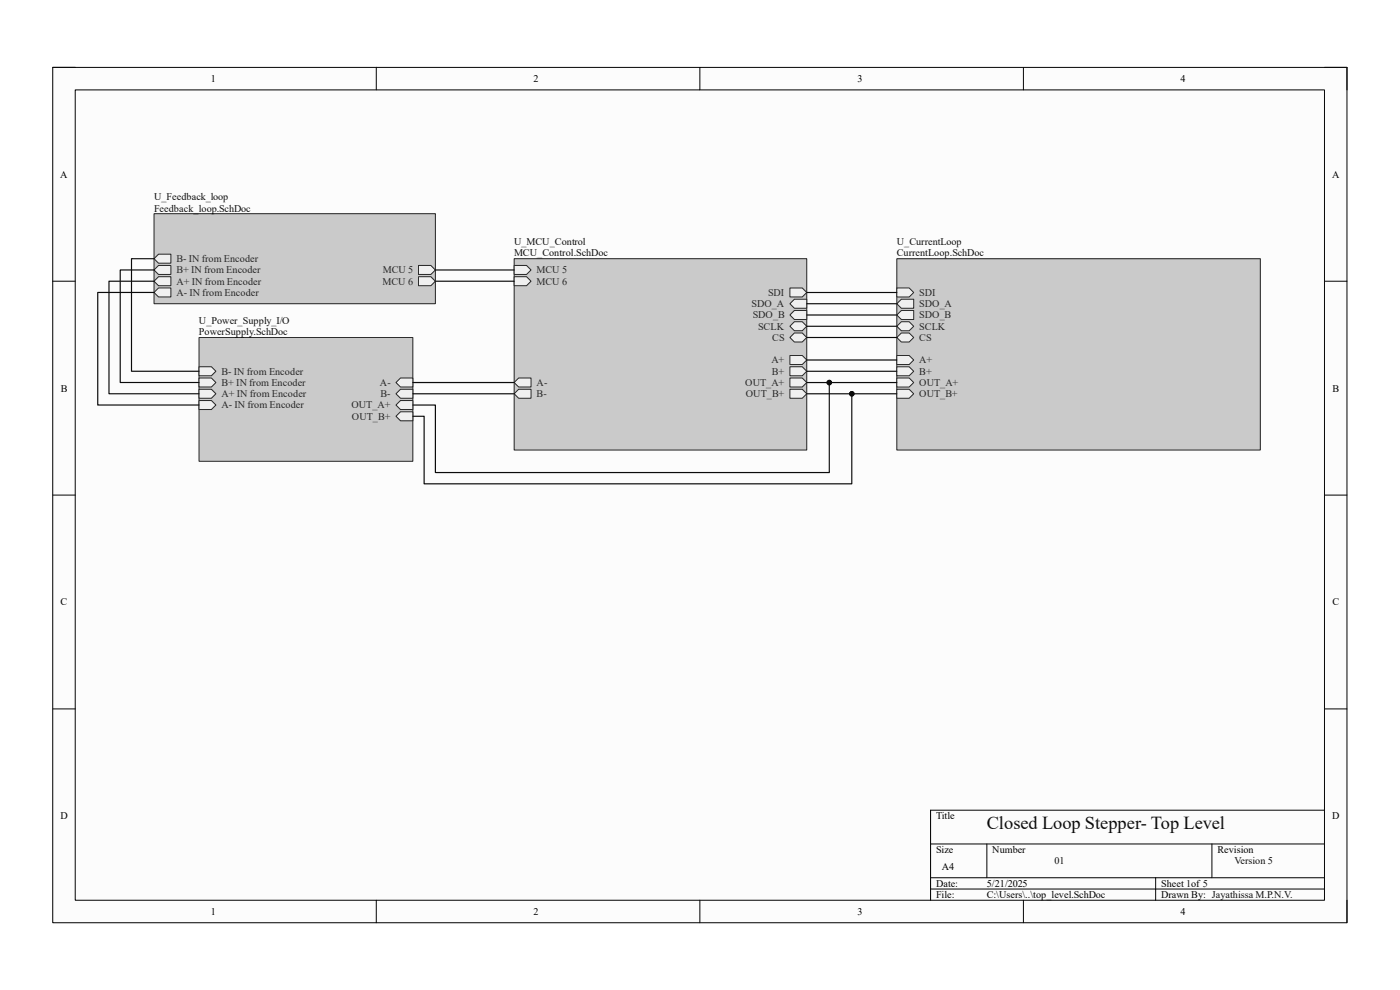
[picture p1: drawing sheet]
<svg xmlns="http://www.w3.org/2000/svg" width="297mm" height="210mm" viewBox="0 0 297 210" stroke-linecap="round" stroke-linejoin="round" font-family="sans-serif">
<path d="M11.2 14.3h274.6v181.4h-274.6z" fill-rule="evenodd" fill="#fcfcfc"/>
<path d="M11.2 14.3h274.6v181.4h-274.6z" fill="none" stroke="#000" stroke-width=".21"/>
<path d="M16 19.1h265v171.9h-265z" fill-rule="evenodd" fill="#fcfcfc"/>
<g fill="none" stroke="#000" stroke-width=".21">
<path d="M11.2 14.3h4.8M16 19.1h265v171.9h-265zM79.8 14.3v4.8M148.5 14.3v4.8M217.1 14.3v4.8M281 14.3h4.8v4.8M11.2 59.7h4.8M281 59.7h4.8M11.2 105h4.8M281 105h4.8M11.2 150.4h4.8M281 150.4h4.8"/>
<path d="M197.4 179h83.6M209.4 179v7.2M257.1 179v7.2M281 171.9h-83.6v19.1M79.8 191v4.7M148.5 191v4.7M197.4 186.2h83.6M197.4 188.6h83.6M217.1 191v4.7M245.2 186.2v4.8M285.8 191v4.7"/>
</g>
<path d="M109.1 54.9h62.1v40.6h-62.1z" fill-rule="evenodd" fill="#cacaca"/>
<path d="M109.1 54.9h62.1v40.6h-62.1z" fill="none" stroke="#262626" stroke-width=".21"/>
<path d="M109.1 56.3h2.6l1 1-1 .9h-2.6z" fill-rule="evenodd" fill="#f0f0f0"/>
<path d="M109.1 56.3h2.6l1 1-1 .9h-2.6z" fill="none" stroke="#262626" stroke-width=".21"/>
<path d="M109.1 58.7h2.6l1 1-1 .9h-2.6z" fill-rule="evenodd" fill="#f0f0f0"/>
<path d="M109.1 58.7h2.6l1 1-1 .9h-2.6z" fill="none" stroke="#262626" stroke-width=".21"/>
<path d="M167.6 80.2h2.6l1 .9-1 1h-2.6z" fill-rule="evenodd" fill="#f0f0f0"/>
<path d="M167.6 80.2h2.6l1 .9-1 1h-2.6z" fill="none" stroke="#262626" stroke-width=".21"/>
<path d="M167.6 75.4h2.6l1 1-1 .9h-2.6z" fill-rule="evenodd" fill="#f0f0f0"/>
<path d="M167.6 75.4h2.6l1 1-1 .9h-2.6z" fill="none" stroke="#262626" stroke-width=".21"/>
<path d="M167.6 77.8h2.6l1 1-1 .9h-2.6z" fill-rule="evenodd" fill="#f0f0f0"/>
<path d="M167.6 77.8h2.6l1 1-1 .9h-2.6z" fill="none" stroke="#262626" stroke-width=".21"/>
<path d="M167.6 82.6h2.6l1 .9-1 1h-2.6z" fill-rule="evenodd" fill="#f0f0f0"/>
<path d="M167.6 82.6h2.6l1 .9-1 1h-2.6z" fill="none" stroke="#262626" stroke-width=".21"/>
<path d="M110 80.2h2.7v1.9h-2.7l-.9-1z" fill-rule="evenodd" fill="#f0f0f0"/>
<path d="M110 80.2h2.7v1.9h-2.7l-.9-1z" fill="none" stroke="#262626" stroke-width=".21"/>
<path d="M109.1 83.5l.9-.9h2.7v1.9h-2.7z" fill-rule="evenodd" fill="#f0f0f0"/>
<path d="M109.1 83.5l.9-.9h2.7v1.9h-2.7z" fill="none" stroke="#262626" stroke-width=".21"/>
<path d="M167.6 66.8l.9-.9h2.7v1.9h-2.7z" fill-rule="evenodd" fill="#f0f0f0"/>
<path d="M167.6 66.8l.9-.9h2.7v1.9h-2.7z" fill="none" stroke="#262626" stroke-width=".21"/>
<path d="M167.6 64.4l.9-.9h2.7v1.9h-2.7z" fill-rule="evenodd" fill="#f0f0f0"/>
<path d="M167.6 64.4l.9-.9h2.7v1.9h-2.7z" fill="none" stroke="#262626" stroke-width=".21"/>
<path d="M167.6 61.1h2.6l1 .9-1 1h-2.6z" fill-rule="evenodd" fill="#f0f0f0"/>
<path d="M167.6 61.1h2.6l1 .9-1 1h-2.6z" fill="none" stroke="#262626" stroke-width=".21"/>
<path d="M168.5 68.3h1.7l1 .9-1 1h-1.7l-.9-1z" fill-rule="evenodd" fill="#f0f0f0"/>
<path d="M168.5 68.3h1.7l1 .9-1 1h-1.7l-.9-1z" fill="none" stroke="#262626" stroke-width=".21"/>
<path d="M168.5 70.6h1.7l1 1-1 .9h-1.7l-.9-.9z" fill-rule="evenodd" fill="#f0f0f0"/>
<path d="M168.5 70.6h1.7l1 1-1 .9h-1.7l-.9-.9z" fill="none" stroke="#262626" stroke-width=".21"/>
<path d="M32.7 45.3h59.7v19.1h-59.7z" fill-rule="evenodd" fill="#cacaca"/>
<path d="M32.7 45.3h59.7v19.1h-59.7z" fill="none" stroke="#262626" stroke-width=".21"/>
<path d="M88.8 56.3h2.6l1 1-1 .9h-2.6z" fill-rule="evenodd" fill="#f0f0f0"/>
<path d="M88.8 56.3h2.6l1 1-1 .9h-2.6z" fill="none" stroke="#262626" stroke-width=".21"/>
<path d="M88.8 58.7h2.6l1 1-1 .9h-2.6z" fill-rule="evenodd" fill="#f0f0f0"/>
<path d="M88.8 58.7h2.6l1 1-1 .9h-2.6z" fill="none" stroke="#262626" stroke-width=".21"/>
<path d="M32.7 54.9l.9-1h2.7v1.9h-2.7z" fill-rule="evenodd" fill="#f0f0f0"/>
<path d="M32.7 54.9l.9-1h2.7v1.9h-2.7z" fill="none" stroke="#262626" stroke-width=".21"/>
<path d="M32.7 57.3l.9-1h2.7v1.9h-2.7z" fill-rule="evenodd" fill="#f0f0f0"/>
<path d="M32.7 57.3l.9-1h2.7v1.9h-2.7z" fill="none" stroke="#262626" stroke-width=".21"/>
<path d="M32.7 59.7l.9-1h2.7v1.9h-2.7z" fill-rule="evenodd" fill="#f0f0f0"/>
<path d="M32.7 59.7l.9-1h2.7v1.9h-2.7z" fill="none" stroke="#262626" stroke-width=".21"/>
<path d="M32.7 62l.9-.9h2.7v1.9h-2.7z" fill-rule="evenodd" fill="#f0f0f0"/>
<path d="M32.7 62l.9-.9h2.7v1.9h-2.7z" fill="none" stroke="#262626" stroke-width=".21"/>
<path d="M190.3 54.9h77.1v40.6h-77.1z" fill-rule="evenodd" fill="#cacaca"/>
<path d="M190.3 54.9h77.1v40.6h-77.1z" fill="none" stroke="#262626" stroke-width=".21"/>
<path d="M190.3 75.4h2.6l.9 1-.9 .9h-2.6z" fill-rule="evenodd" fill="#f0f0f0"/>
<path d="M190.3 75.4h2.6l.9 1-.9 .9h-2.6z" fill="none" stroke="#262626" stroke-width=".21"/>
<path d="M190.3 80.2h2.6l.9 1-.9 .9h-2.6z" fill-rule="evenodd" fill="#f0f0f0"/>
<path d="M190.3 80.2h2.6l.9 1-.9 .9h-2.6z" fill="none" stroke="#262626" stroke-width=".21"/>
<path d="M190.3 77.8h2.6l.9 1-.9 .9h-2.6z" fill-rule="evenodd" fill="#f0f0f0"/>
<path d="M190.3 77.8h2.6l.9 1-.9 .9h-2.6z" fill="none" stroke="#262626" stroke-width=".21"/>
<path d="M190.3 82.6h2.6l.9 .9-.9 1h-2.6z" fill-rule="evenodd" fill="#f0f0f0"/>
<path d="M190.3 82.6h2.6l.9 .9-.9 1h-2.6z" fill="none" stroke="#262626" stroke-width=".21"/>
<path d="M191.2 68.3h1.7l.9 .9-.9 1h-1.7l-.9-1z" fill-rule="evenodd" fill="#f0f0f0"/>
<path d="M191.2 68.3h1.7l.9 .9-.9 1h-1.7l-.9-1z" fill="none" stroke="#262626" stroke-width=".21"/>
<path d="M190.3 61.1h2.6l.9 1-.9 .9h-2.6z" fill-rule="evenodd" fill="#f0f0f0"/>
<path d="M190.3 61.1h2.6l.9 1-.9 .9h-2.6z" fill="none" stroke="#262626" stroke-width=".21"/>
<path d="M190.3 64.4l.9-.9h2.6v1.9h-2.6z" fill-rule="evenodd" fill="#f0f0f0"/>
<path d="M190.3 64.4l.9-.9h2.6v1.9h-2.6z" fill="none" stroke="#262626" stroke-width=".21"/>
<path d="M190.3 66.8l.9-.9h2.6v1.9h-2.6z" fill-rule="evenodd" fill="#f0f0f0"/>
<path d="M190.3 66.8l.9-.9h2.6v1.9h-2.6z" fill="none" stroke="#262626" stroke-width=".21"/>
<path d="M190.3 71.6l.9-1h1.7l.9 1-.9 .9h-1.7z" fill-rule="evenodd" fill="#f0f0f0"/>
<path d="M190.3 71.6l.9-1h1.7l.9 1-.9 .9h-1.7z" fill="none" stroke="#262626" stroke-width=".21"/>
<path d="M42.2 71.6h45.4v26.3h-45.4z" fill-rule="evenodd" fill="#cacaca"/>
<path d="M42.2 71.6h45.4v26.3h-45.4z" fill="none" stroke="#262626" stroke-width=".21"/>
<path d="M84 85.9l1-.9h2.6v1.9h-2.6z" fill-rule="evenodd" fill="#f0f0f0"/>
<path d="M84 85.9l1-.9h2.6v1.9h-2.6z" fill="none" stroke="#262626" stroke-width=".21"/>
<path d="M85 80.2h2.6v1.9h-2.6l-1-1z" fill-rule="evenodd" fill="#f0f0f0"/>
<path d="M85 80.2h2.6v1.9h-2.6l-1-1z" fill="none" stroke="#262626" stroke-width=".21"/>
<path d="M84 88.3l1-.9h2.6v1.9h-2.6z" fill-rule="evenodd" fill="#f0f0f0"/>
<path d="M84 88.3l1-.9h2.6v1.9h-2.6z" fill="none" stroke="#262626" stroke-width=".21"/>
<path d="M84 83.5l1-.9h2.6v1.9h-2.6z" fill-rule="evenodd" fill="#f0f0f0"/>
<path d="M84 83.5l1-.9h2.6v1.9h-2.6z" fill="none" stroke="#262626" stroke-width=".21"/>
<path d="M42.2 77.8h2.6l1 1-1 .9h-2.6z" fill-rule="evenodd" fill="#f0f0f0"/>
<path d="M42.2 77.8h2.6l1 1-1 .9h-2.6z" fill="none" stroke="#262626" stroke-width=".21"/>
<path d="M42.2 80.2h2.6l1 .9-1 1h-2.6z" fill-rule="evenodd" fill="#f0f0f0"/>
<path d="M42.2 80.2h2.6l1 .9-1 1h-2.6z" fill="none" stroke="#262626" stroke-width=".21"/>
<path d="M42.2 82.6h2.6l1 .9-1 1h-2.6z" fill-rule="evenodd" fill="#f0f0f0"/>
<path d="M42.2 82.6h2.6l1 .9-1 1h-2.6z" fill="none" stroke="#262626" stroke-width=".21"/>
<path d="M42.2 85h2.7l.9 .9-.9 1h-2.7z" fill-rule="evenodd" fill="#f0f0f0"/>
<path d="M42.2 85h2.7l.9 .9-.9 1h-2.7z" fill="none" stroke="#262626" stroke-width=".21"/>
<g fill="none" stroke="#0e0e0e" stroke-width=".25">
<path d="M32.7 54.9h-4.8v23.9h14.3M32.7 57.3h-7.2v23.8h16.7M32.7 59.7h-9.6v23.8h19.1M92.4 57.3h16.7M92.4 59.7h16.7M32.7 62h-12v23.9h21.5M171.2 66.8h19.1M171.2 62.1h19.1M171.2 64.4h19.1M171.2 71.6h19.1M171.2 76.4h19.1M171.2 78.8h19.1"/>
<path d="M171.2 69.2h19.1M87.6 83.5h21.5M87.6 81.1h21.5M180.7 83.5v19.1h-90.7v-14.3h-2.4"/>
</g>
<circle cx="180.7" cy="83.5" r=".48" fill="#0e0e0e"/>
<circle cx="180.7" cy="83.5" r=".48" fill="none" stroke="#0e0e0e" stroke-width=".21"/>
<path d="M171.2 83.5h19.1" fill="none" stroke="#0e0e0e" stroke-width=".25"/>
<circle cx="180.7" cy="83.5" r=".48" fill="#0e0e0e"/>
<circle cx="180.7" cy="83.5" r=".48" fill="none" stroke="#0e0e0e" stroke-width=".21"/>
<path d="M175.9 81.2v19h-83.5v-14.3h-4.8" fill="none" stroke="#0e0e0e" stroke-width=".25"/>
<circle cx="175.9" cy="81.2" r=".48" fill="#0e0e0e"/>
<circle cx="175.9" cy="81.2" r=".48" fill="none" stroke="#0e0e0e" stroke-width=".21"/>
<path d="M171.2 81.2h19.1" fill="none" stroke="#0e0e0e" stroke-width=".25"/>
<circle cx="175.9" cy="81.2" r=".48" fill="#0e0e0e"/>
<circle cx="175.9" cy="81.2" r=".48" fill="none" stroke="#0e0e0e" stroke-width=".21"/>
<text font-size="3.9" fill="#0e0e0e" x="209.3" y="175.8">Closed Loop Stepper- Top Level</text>
<g font-size="2.2">
<text x="44.7" y="17.4">1</text>
<text x="113.2" y="17.4">2</text>
<text x="181.9" y="17.4">3</text>
<text x="250.4" y="17.4">4</text>
<text x="12.8" y="37.7">A</text>
<text x="282.6" y="37.7">A</text>
<text x="12.9" y="83.1">B</text>
<text x="282.7" y="83.1">B</text>
<text x="12.9" y="128.4">C</text>
<text x="282.7" y="128.4">C</text>
<text x="12.8" y="173.8">D</text>
<text x="198.6" y="173.8">Title</text>
<text x="282.6" y="173.8">D</text>
<text x="198.6" y="181">Size</text>
<text x="199.8" y="184.5">A4</text>
<text x="210.5" y="181">Number</text>
<text x="258.3" y="181">Revision</text>
<text x="198.6" y="188.1">Date:</text>
<text x="198.6" y="190.5">File:</text>
<text x="209.3" y="190.5">C:\Users\..\top_level.SchDoc</text>
<text x="209.3" y="188.1">5/21/2025</text>
<text x="246.3" y="190.5">Drawn By: Jayathissa M.P.N.V.</text>
<text x="246.3" y="188.1">Sheet 1of 5</text>
<text x="44.7" y="194.1">1</text>
<text x="113.2" y="194.1">2</text>
<text x="181.9" y="194.1">3</text>
<text x="250.4" y="194.1">4</text>
</g>
<g font-size="2.2" fill="#0e0e0e">
<text x="32.7" y="42.5">U_Feedback_loop</text>
<text x="32.7" y="44.9">Feedback_loop.SchDoc</text>
<text x="109.1" y="52">U_MCU_Control</text>
<text x="190.2" y="52">U_CurrentLoop</text>
<text x="109.1" y="54.4">MCU_Control.SchDoc</text>
<text x="190.2" y="54.4">CurrentLoop.SchDoc</text>
<text x="42.2" y="68.7">U_Power_Supply_I/O</text>
<text x="42.2" y="71.1">PowerSupply.SchDoc</text>
<text x="223.7" y="183.3">01</text>
<text x="261.9" y="183.3">Version 5</text>
</g>
<g font-size="2.2" fill="#262626">
<text x="37.4" y="55.6">B- IN from Encoder</text>
<text x="37.4" y="58">B+ IN from Encoder</text>
<text x="81.2" y="58">MCU 5</text>
<text x="113.8" y="58">MCU 5</text>
<text x="37.4" y="60.4">A+ IN from Encoder</text>
<text x="37.4" y="62.8">A- IN from Encoder</text>
<text x="81.2" y="60.4">MCU 6</text>
<text x="113.8" y="60.4">MCU 6</text>
<text x="159.4" y="65.2">SDO_A</text>
<text x="162.9" y="62.8">SDI</text>
<text x="195" y="62.8">SDI</text>
<text x="195" y="65.2">SDO_A</text>
<text x="159.7" y="67.6">SDO_B</text>
<text x="160.8" y="69.9">SCLK</text>
<text x="195" y="69.9">SCLK</text>
<text x="195" y="67.6">SDO_B</text>
<text x="163.7" y="77.1">A+</text>
<text x="163.8" y="72.3">CS</text>
<text x="195" y="77.1">A+</text>
<text x="195" y="72.3">CS</text>
<text x="47" y="79.5">B- IN from Encoder</text>
<text x="47" y="81.9">B+ IN from Encoder</text>
<text x="80.6" y="81.9">A-</text>
<text x="113.8" y="81.9">A-</text>
<text x="158.1" y="81.9">OUT_A+</text>
<text x="163.7" y="79.5">B+</text>
<text x="195" y="81.9">OUT_A+</text>
<text x="195" y="79.5">B+</text>
<text x="47" y="84.2">A+ IN from Encoder</text>
<text x="47" y="86.7">A- IN from Encoder</text>
<text x="74.5" y="86.7">OUT_A+</text>
<text x="74.7" y="89">OUT_B+</text>
<text x="80.7" y="84.2">B-</text>
<text x="113.8" y="84.2">B-</text>
<text x="158.2" y="84.2">OUT_B+</text>
<text x="195" y="84.2">OUT_B+</text>
</g>
</svg>
